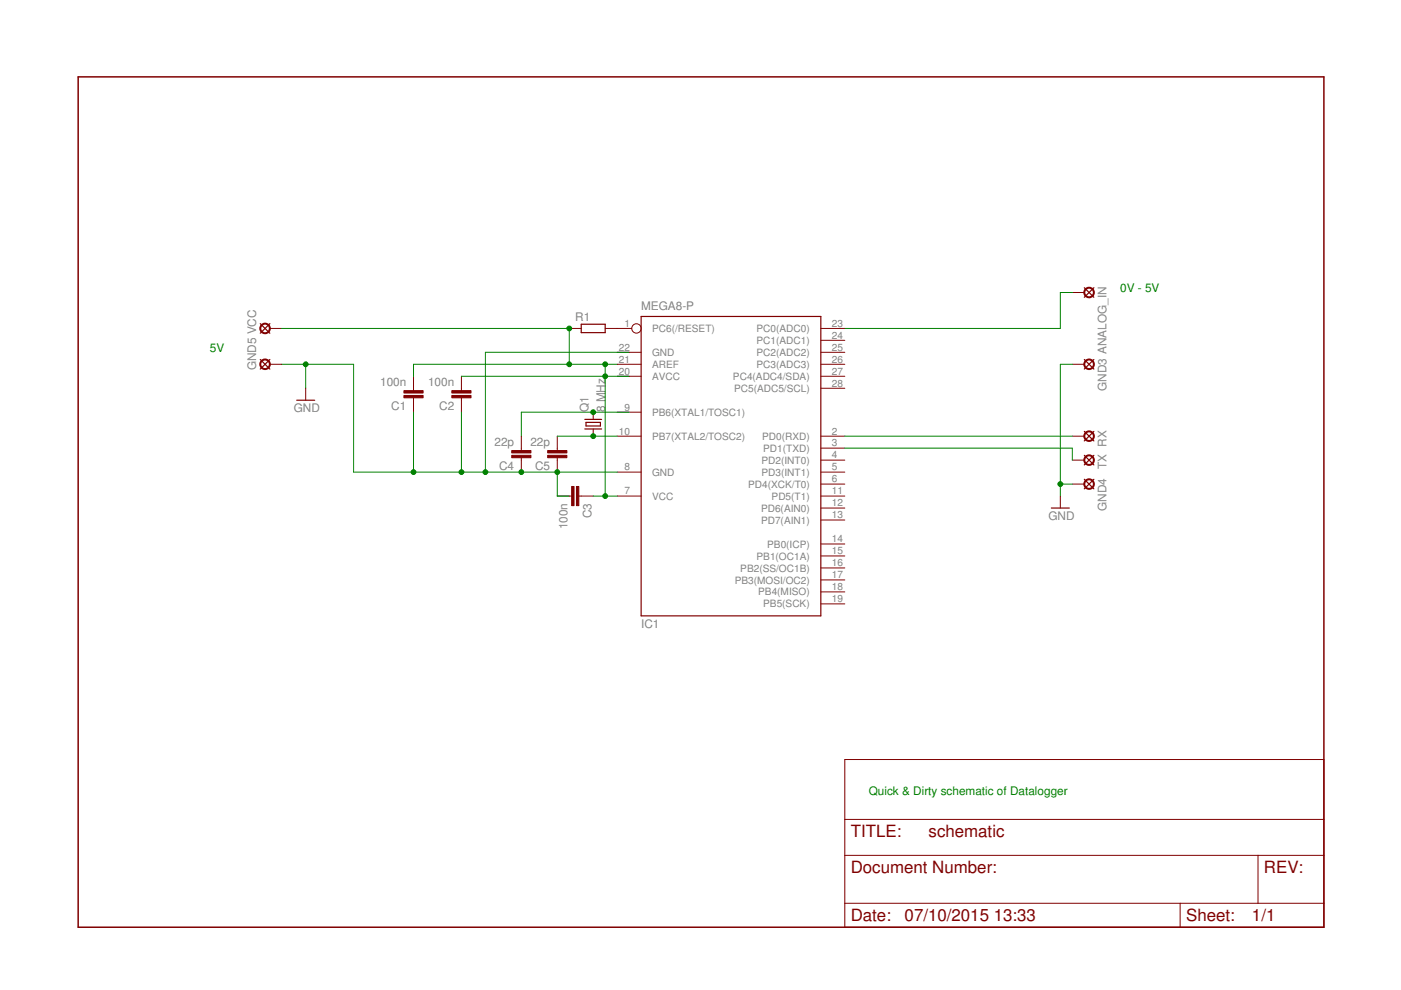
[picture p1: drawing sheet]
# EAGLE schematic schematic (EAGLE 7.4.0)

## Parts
ANALOG_IN  LSP10  [LSP10]
C1  100n  C5/2.5  [C5B2.5]
C2  100n  C5/2.5  [C5B2.5]
C3  100n  C5/2.5  [C5B2.5]
C4  22p  C2,5-3  [C2.5-3]
C5  22p  C2,5-3  [C2.5-3]
GND3  LSP10  [LSP10]
GND4  LSP10  [LSP10]
GND5  LSP10  [LSP10]
IC1  MEGA8-P  [DIL28-3]
Q1  8 MHz  CRYSTALHC18U-V  [HC18U-V]
R1  R-EU_0207/7  [0207/7]
RX  LSP10  [LSP10]
TX  LSP10  [LSP10]
VCC  LSP10  [LSP10]

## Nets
GND: C1.1 C2.1 C4.1 C5.1 GND3.MP GND4.MP GND5.MP IC1.8(GND)
N$1: IC1.2(PD0(RXD)) RX.MP
N$2: IC1.3(PD1(TXD)) TX.MP
N$3: ANALOG_IN.MP IC1.23(PC0(ADC0))
N$6: C4.2 Q1.2
N$7: C5.2 IC1.10(PB7(XTAL2/TOSC2)) Q1.1
N$8: C1.2 C2.2 C3.1 IC1.7(VCC) IC1.21(AREF) R1.1 VCC.MP
N$9: IC1.1(PC6(/RESET)) R1.2
Unconnected: C3.2 IC1.4(PD2(INT0)) IC1.5(PD3(INT1)) IC1.6(PD4(XCK/T0)) IC1.9(PB6(XTAL1/TOSC1)) IC1.11(PD5(T1)) IC1.12(PD6(AIN0)) IC1.13(PD7(AIN1)) IC1.14(PB0(ICP)) IC1.15(PB1(OC1A)) IC1.16(PB2(SS/OC1B)) IC1.17(PB3(MOSI/OC2)) IC1.18(PB4(MISO)) IC1.19(PB5(SCK)) IC1.24(PC1(ADC1)) IC1.25(PC2(ADC2)) IC1.26(PC3(ADC3)) IC1.27(PC4(ADC4/SDA)) IC1.28(PC5(ADC5/SCL))

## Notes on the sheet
- 0V - 5V
- 5V
- Quick & Dirty schematic of Datalogger

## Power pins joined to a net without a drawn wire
AVCC: IC1.20(AVCC)
GND: IC1.22(GND)
